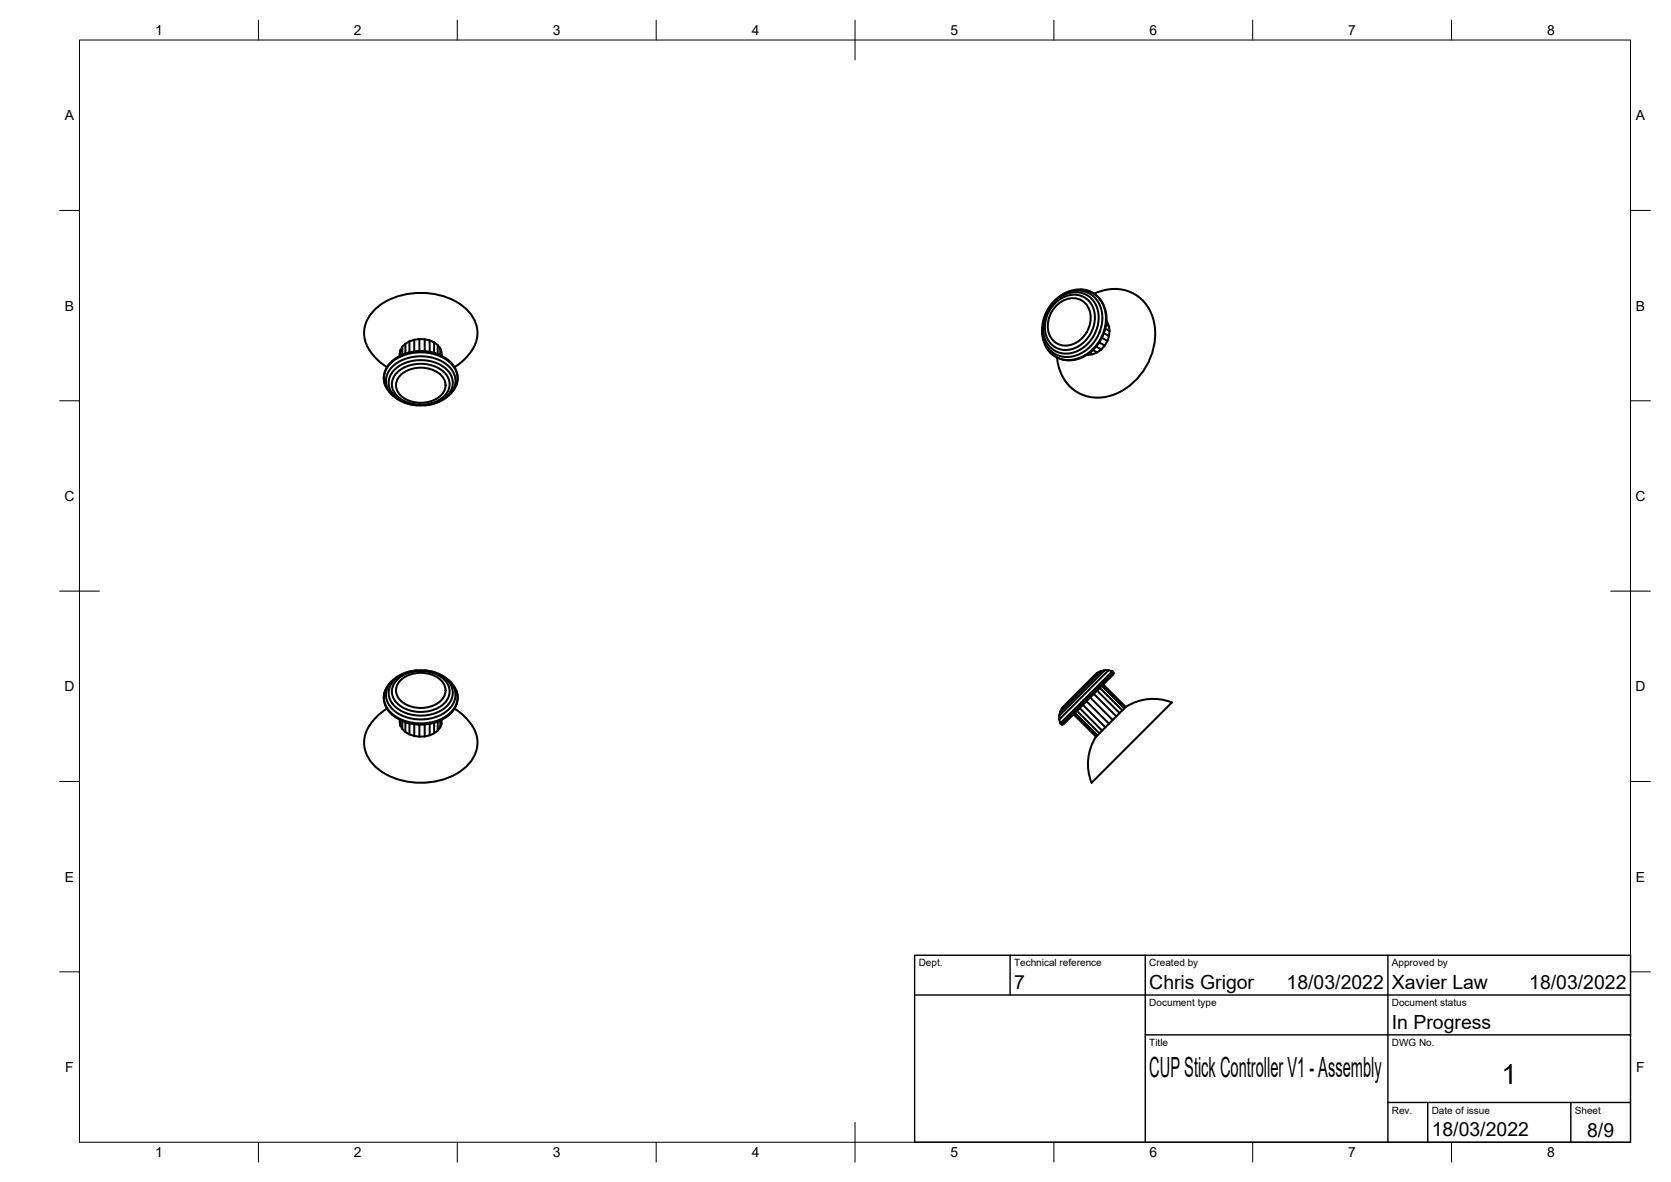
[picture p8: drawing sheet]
<svg xmlns="http://www.w3.org/2000/svg" width="420mm" height="297mm" viewBox="0 0 420 297" stroke-linecap="round" stroke-linejoin="round" font-family="sans-serif">
<!-- layer: Visible -->
<g fill="none" stroke="#000" stroke-width=".51">
<path d="M264.9 76l1-.9 1.5-.9 1.8-.6 1.6-.2 1.3 .2 1.2 .5 1.1 .9 1 1.4 .5 1.2 .3 1.8v1.7l-.5 1.7-.6 1.4-1 1.5-1.3 1.4-1.3 .8-2.5 .9-2.2-.1-2-.9-1.6-1.7-.6-1.3-.2-1.1v-2.6l.5-1.8 .6-1.4zM265 75.7l1.4-1.2 1.4-.8 2-.6 1.5-.1 1.8 .3 1.2 .7 1.1 .9 1.1 1.6 .6 1.8 .1 1.8-.3 1.9-.5 1.8-.8 1.5-1.2 1.5-1.6 1.4-1.4 .8-2.6 .7-2.3-.2-1-.4-1.1-.8-.9-.9-.8-1.3-.6-2.5 .2-2.9 1-2.8zM265 76.5l.9-.8 1.4-1 1.3-.5 1.6-.2 1.3 .3 1.3 .5 .8 .7 1 1.2 .5 1.6 .2 1.1-.1 1.9-.3 1-.6 1.3-.9 1.5-1.1 1.1-1.4 1-2 .7h-1.8l-1.9-.7-1.6-1.6-.8-2v-2.5l.7-2.4zM265.6 76.8a4.9 4.9 0 0 1 8 .5 6.9 6.9 0 0 1-6.3 9.5 5 5 0 0 1-3.6-6.6 7.6 7.6 0 0 1 1.9-3.4zM266.8 74.3l2.1-1.1 1.5-.4 1.3-.1 1.3 .2 1.2 .4 1.9 1.4 .9 1.1 .5 1.1 .4 1.2 .2 1.8-.4 2.7-1.1 2.8-2 2.6-2.2 1.5-2.5 .9-2.6-.1-1.4-.4-1.1-.6-1.4-1.6-.8-1.4-.4-1.2-.2-2.7M271.7 72.7l2.3 .5 1.2 .7 1 .8 1.3 2 .7 2.3a10.7 10.7 0 0 1-7.3 11.3l-2.3 .3-2-.4-1.8-1-1.6-1.8M275.1 73.8l.9-.4a10.4 10.4 0 0 1 14.5 10.2 16.5 16.5 0 0 1-12.5 16.1 10.3 10.3 0 0 1-12.1-8.7l-.1-1.2M97.3 92.3l-1.5-1.1-1.5-1.4a9.5 9.5 0 0 1-2.7-6.9 10.7 10.7 0 0 1 7.7-8.2 18.5 18.5 0 0 1 17.5 2.6 8.2 8.2 0 0 1 .6 12.3l-1.7 1.6-1.4 1.1M98.7 90.7l-1.4 1.5-.6 1.4-.2 1.6 .4 1.8M98.7 90.7a11.3 11.3 0 0 1 15 .7l.9 1.5 .4 1.4v1.3l-.3 1.4M98.8 99.4l-1.3-1.3-.8-1.7-.2-1.8 .7-2 1.3-1.6 1.9-1.2 2.2-.9 2.6-.4 2.5 .2 2.6 .7 2.1 1.1 1.6 1.6 .9 1.8 .1 1.8-.7 2-1.5 1.7M99.1 93.1l1.7-1.4 2.4-.9 2.9-.3 2.5 .4 2.7 1.1 1.7 1.6 .8 1.9-.1 1.6-.4 1.1-.9 1.2-1.3 1.1-1.4 .7-1.7 .5-2 .2-3-.4-1.5-.5-1.5-.8-1-.9-.9-1.3-.4-1.3 .1-1.4 .4-1.1z"/>
<path d="M99.6 93.8l1.8-1.3 2.2-.8 2.7-.3 2.1 .3 2.2 1 1.6 1.5 .7 1.5v1.8l-.9 1.8-1.2 1-1.1 .6-1.2 .4-2 .4-3.1-.3-1.6-.6-1.1-.6-1.2-1.1-.6-.9-.3-1.1v-1l.3-1.1zM100.7 88l-.1 1.4 2.2-.8 2.5-.3 3 .2 2.6 .9M100.8 94.2a7.8 7.8 0 0 1 10.5 .6 3.7 3.7 0 0 1-1.8 5.6 7.8 7.8 0 0 1-9.2-1.6 3.4 3.4 0 0 1 .5-4.6zM101.2 87.1v2.1M101.9 86.4v2.5M103 85.8v2.8M104.2 85.4v3M105.5 85.2v3.1M106.8 85.2v3.1M108 85.5v3M109.2 86v2.7M110.1 86.7v2.3"/>
<path d="M110.7 87.6v1.7M111 89.4v-.9a5 5 0 0 0-5.2-3.3 4.8 4.8 0 0 0-5.3 3.5v.8M273.4 89.1l.2 .1M274.1 88.6l.7 .4M274.8 88l1.1 .6M275.7 87.1l1.2 .7M276.4 86l1.4 .9M277.1 84.9l1.3 .8M277.6 83.7l1.2 .8M277.9 82.6l1.1 .6M278.1 81.6l.7 .4M278.2 80.7a5.8 5.8 0 0 1-4.9 8.4"/>
<path d="M278.2 80.8l.2 .1M104.8 101.9l-2.2-.4-2.3-1-1.7-1.3-.9-1.2-.6-1.7 .1-1.7 .7-1.5 1.4-1.5 2-1.2 2.2-.6 2.8-.3 2 .3 2.4 .8 1.7 1.1 1.3 1.4 .7 1.4a5.7 5.7 0 0 1-4.1 6.5l-1.7 .6-1.8 .3M96.9 173.4l-.4 1.7 .2 1.6 .6 1.4 1.4 1.6M97.3 178.1l-1.5 1-1.5 1.4a9.5 9.5 0 0 0-2.7 6.9 10.7 10.7 0 0 0 7.7 8.2 18.5 18.5 0 0 0 17.5-2.6 8.1 8.1 0 0 0 .6-12.3l-1.7-1.6-1.4-1M98.8 170.9l-1.2 1.2-.8 1.5-.3 1.4 .2 1.6 .9 1.7 1.1 1.1 1.5 1.1 1.5 .6 1.4 .4 2.1 .3 2.2-.1 2.3-.5 1.9-.9 1.6-1.1 1.1-1.3 .5-1.2a5.1 5.1 0 0 0-1.6-5.4l-.4-.4M99.1 171l1.7-1.3 2.4-1 2.9-.3 2.5 .4 2.7 1.2 1.7 1.5 .8 1.9-.1 1.7-.6 1.4-.8 1-1.2 .9-1.4 .7-1.7 .5-2 .2-3-.3-1.8-.7-1.2-.7-1-.9-.9-1.2-.4-1.4 .1-1.4 .4-1.1zM99.6 171.1l1.7-1.3 2-.8 2.1-.4 2.8 .3 2.2 .9 1.7 1.4 .8 1.7v1.8l-.4 1.1-1 1.1-.9 .7-1.3 .7-1.5 .4-1.6 .2-3-.3-1.6-.6-1.1-.7-1-1-.6-.9-.3-1.1v-1l.3-1.1zM100.8 170.9a7.8 7.8 0 0 1 10.5 .6 3.7 3.7 0 0 1-1.8 5.6 7.8 7.8 0 0 1-9.2-1.6 3.4 3.4 0 0 1 .5-4.6zM104.8 168.5l-2.9 .6-1.3 .5-1.4 .9-1.5 1.8-.5 1.3-.2 1.2 .5 1.8 .9 1.3 1.1 1 2.6 1.3 3.1 .6 3.2-.3 1.6-.4 1.6-.8 1.2-.9 .8-1 .6-1 .3-1.2v-1.1l-.3-1.2-.7-1.2-.8-.9-1.3-.9-1.6-.8-3-.6M114.7 173.4l.3 1.3v1.3l-.4 1.4-.9 1.4a9.2 9.2 0 0 1-7 3.2 11.3 11.3 0 0 1-8-2.4M266.3 179.8v1M266.6 178.9l-.3 .9"/>
<path d="M267 177.9l-.4 1M269.9 179.4l5.7 5.7a12.7 12.7 0 0 0-1.1 11.6M269.9 179.4l5.8 5.7M269.9 179.4l-2.5 2.6M270 179.4l.3-.3 5.6 5.7M270.3 179.1l.4-.5 5.7 5.7M270.7 178.6l.7-.7 5.7 5.7M271.4 177.9l.8-.8 5.7 5.7M272.2 177.1l1-.9 5.6 5.7M273.2 176.2l.9-1 5.7 5.7M274.1 175.2l.9-.9 5.7 5.7M275 174.3l.8-.8 5.7 5.7"/>
<path d="M275.8 173.5l.7-.7 5.7 5.7M276.5 172.8l.5-.5 5.7 5.7M276.8 168.6l-10.2 10.3M276.8 168.6l-1 .5-8.8 8.8M277 172.3l.3-.3 5.7 5.7M277.3 172h.1M277.3 172l5.7 5.7M277.7 168.4l-11.4 11.4M277.7 168.4h1M277.7 168.4l-.9 .2M278.7 168.4l-12.4 12.4M278.7 168.4l1 .3-13.1 13.1"/>
<path d="M279.7 168.7l.3 .3M279.9 169.4l-12.5 12.6M279.9 169.4l-2.6 2.6M280 169.3l-12.8 12.7M280 169.3l-.1 .1M280 169l-13 13M280 169.2l-12.9 12.9M280 169v.2M280 169.2v.1M283 177.7l-7.4 7.4M294.6 176.5l-20.1 20.2M294.7 176.5a12.7 12.7 0 0 0-11.7 1.2"/>
<path d="M100.5 180.9l.2 1.4M100.6 180.9l2.2 .8 2.5 .4 3-.3 2.6-.9M100.7 181v1.3M101.2 181.2v2M101.9 181.5v2.5M103 181.7v2.9M104.2 182v3M105.5 182.1v3M106.8 182v3.1M108 181.9v2.9M109.2 181.6v2.7M110.1 181.3v2.3"/>
<path d="M110.7 181v1.8M111 180.9v1a5 5 0 0 1-5.2 3.2 5.4 5.4 0 0 1-5.1-2.8M266.3 180.8l.3 1M266.6 181.8l.4 .2M267 182.1h.1M267.2 182l-.1 .1M267.4 182h-.2"/>
</g>
<g fill="#000" stroke="#000" stroke-width=".25">
<circle cx="101.2" cy="89.2" r=".24"/>
<circle cx="101.9" cy="88.9" r=".24"/>
<circle cx="103" cy="88.6" r=".24"/>
<circle cx="104.2" cy="88.4" r=".24"/>
<circle cx="105.4" cy="88.3" r=".24"/>
<circle cx="106.8" cy="88.3" r=".24"/>
<circle cx="108" cy="88.5" r=".24"/>
<circle cx="109.2" cy="88.7" r=".24"/>
<circle cx="110.1" cy="89" r=".24"/>
<circle cx="110.7" cy="89.3" r=".24"/>
<circle cx="101.2" cy="181.2" r=".24"/>
<circle cx="101.9" cy="181.4" r=".24"/>
<circle cx="103" cy="181.7" r=".24"/>
<circle cx="104.2" cy="182" r=".24"/>
<circle cx="105.4" cy="182" r=".24"/>
<circle cx="106.8" cy="182" r=".24"/>
<circle cx="108" cy="181.9" r=".24"/>
<circle cx="109.2" cy="181.6" r=".24"/>
<circle cx="110.1" cy="181.3" r=".24"/>
<circle cx="110.7" cy="181" r=".24"/>
</g>
<!-- layer: Border -->
<g fill="none" stroke="#000" stroke-width=".25">
<path d="M20 10.1h390v276.9h-390zM65 5.1v5M115 5.1v5M165 5.1v5M215 5.1v10M265 5.1v5M315 5.1v5M365 5.1v5M15 52.9h5M410 52.9h5M15 100.7h5M410 100.7h5"/>
<path d="M15 148.6h10M405 148.6h10M15 196.4h5M410 196.4h5M15 244.2h5M410 244.2h5M65 287v5M115 287v5M165 287v5M215 282.1v9.9M265 287v5M315 287v5"/>
<path d="M365 287v5"/>
</g>
<!-- layer: TitleBlock -->
<path d="M230 240.1h180v46.9h-180zM230 250h180M254 240.1v9.9M288 240.1v46.9M349 240.1v46.9M288 260.1h122M349 277.1h61M359 277.1v9.9M395 277.1v9.9" fill="none" stroke="#000" stroke-width=".36"/>
<g font-size="7">
<text x="289" y="270.6">CUP Stick Controller V1 - Assembly</text>
<text x="377.5" y="272.3">1</text>
</g>
<g font-size="4.9">
<text x="255" y="248.5">7</text>
<text x="289" y="248.5">Chris Grigor</text>
<text x="323.5" y="248.5">18/03/2022</text>
<text x="350" y="248.5">Xavier Law</text>
<text x="384.5" y="248.5">18/03/2022</text>
<text x="350" y="258.6">In Progress</text>
<text x="360" y="285.5">18/03/2022</text>
<text x="399.1" y="285.7">8/9</text>
</g>
<g font-size="3.5">
<text x="39" y="8.8">1</text>
<text x="89" y="8.8">2</text>
<text x="139" y="8.8">3</text>
<text x="189" y="8.8">4</text>
<text x="239" y="8.8">5</text>
<text x="289" y="8.8">6</text>
<text x="339" y="8.8">7</text>
<text x="389" y="8.8">8</text>
<text x="16.3" y="30.2">A</text>
<text x="411.3" y="30.2">A</text>
<text x="16.3" y="78">B</text>
<text x="411.3" y="78">B</text>
<text x="16.2" y="125.9">C</text>
<text x="411.2" y="125.9">C</text>
<text x="16.2" y="173.7">D</text>
<text x="411.2" y="173.7">D</text>
<text x="16.3" y="221.6">E</text>
<text x="411.3" y="221.6">E</text>
<text x="16.4" y="269.4">F</text>
<text x="411.4" y="269.4">F</text>
<text x="39" y="290.8">1</text>
<text x="89" y="290.8">2</text>
<text x="139" y="290.8">3</text>
<text x="189" y="290.8">4</text>
<text x="239" y="290.8">5</text>
<text x="289" y="290.8">6</text>
<text x="339" y="290.8">7</text>
<text x="389" y="290.8">8</text>
</g>
<g font-size="2.5">
<text x="231" y="242.9">Dept.</text>
<text x="255" y="242.9">Technical reference</text>
<text x="289" y="242.9">Created by</text>
<text x="350" y="242.9">Approved by</text>
<text x="289" y="252.8">Document type</text>
<text x="350" y="252.8">Document status</text>
<text x="289" y="262.9">Title</text>
<text x="350" y="262.9">DWG No.</text>
<text x="350" y="279.9">Rev.</text>
<text x="360" y="279.9">Date of issue</text>
<text x="396" y="279.9">Sheet</text>
</g>
</svg>
